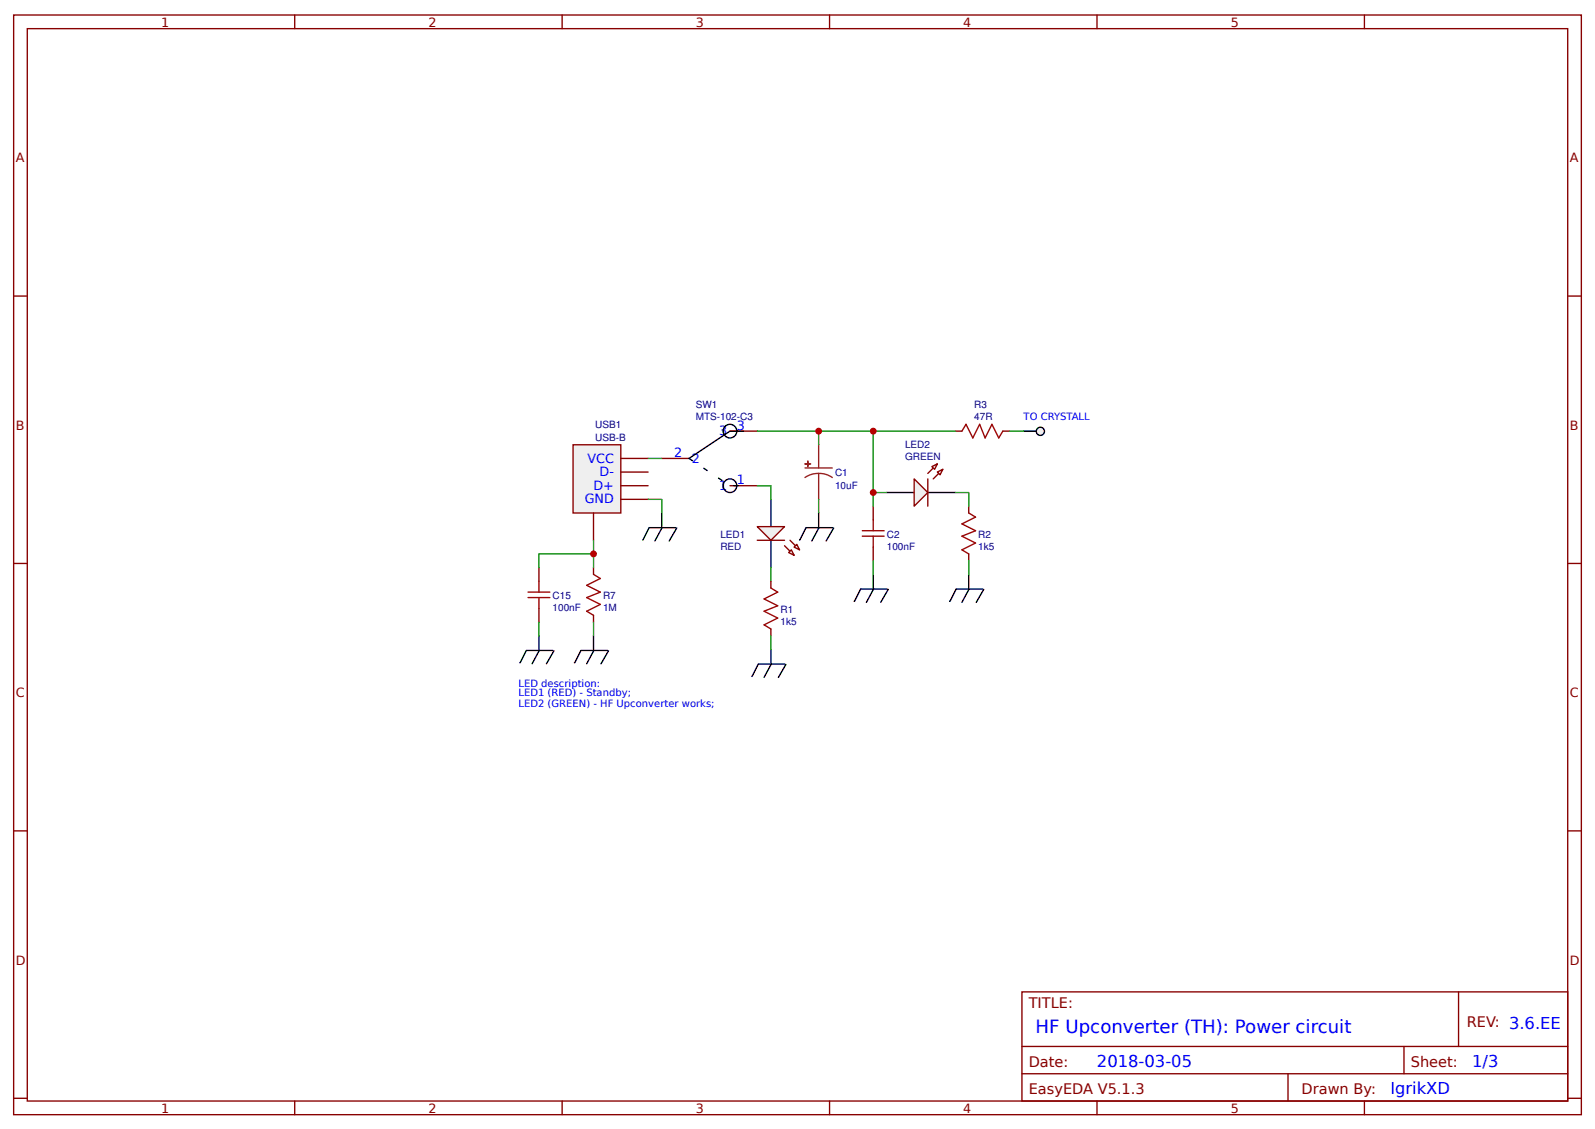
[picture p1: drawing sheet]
<svg xmlns="http://www.w3.org/2000/svg" width="309mm" height="219mm" viewBox="0 0 309 219" stroke-linecap="round" stroke-linejoin="round" font-family="sans-serif">
<g fill="none" stroke="#800" stroke-width=".26">
<path d="M2.6 2.9h304.1v213.3h-304.1zM5.3 5.6h298.7v207.9h-298.7zM57.1 2.9v2.7M109 2.9v2.7M160.9 2.9v2.7M212.7 2.9v2.7M264.6 2.9v2.7M2.6 57.4h2.7M304 57.4h2.7M128.3 88.9h5.3M141.6 83.6h5.2M141.6 94.2h5.2"/>
<path d="M185.2 83.6h1.3M194.5 83.6h1.3M2.6 109.3h2.7M304 109.3h2.7M2.6 161.1h2.7M304 161.1h2.7M198.2 192.4h105.8v21.1h-105.8zM282.8 192.4v10.5M2.6 213h2.7M57.1 213.5v2.7M109 213.5v2.7M160.9 213.5v2.7"/>
<path d="M198.2 202.9h105.8M198.2 208.2h105.8M212.7 213.5v2.7M249.8 208.2v5.3M264.6 213.5v2.7M272.3 202.9v5.3M304 213h2.7"/>
</g>
<path d="M186.5 83.6l.8-1.3 1.3 2.6 1.4-2.6 1 2.6 1.4-2.6 1.3 2.6 .8-1.3" fill="none" stroke="#a00000" stroke-width=".26"/>
<g fill="none" stroke="#000" stroke-width=".26">
<path d="M144.2 83.6h-2.6l-8 5.3"/>
<circle cx="141.6" cy="83.6" r="1.32"/>
<circle cx="141.6" cy="94.2" r="1.32"/>
</g>
<path d="M133.6 88.9l8 5.3h2.6" fill="none" stroke="#000" stroke-width=".26" stroke-dasharray=".8 2.6"/>
<path d="M111.1 86.3h9.3v13.2h-9.3z" fill="#efefef" stroke="#800" stroke-width=".26"/>
<path d="M115.1 99.5v5.3M120.4 88.9h5.3M120.4 91.5h5.3M120.4 94.2h5.3M120.4 96.8h5.3" fill="none" stroke="#800" stroke-width=".26"/>
<path d="M172 95.5h5.3M179.9 95.5h5.3" fill="none" stroke="#000" stroke-width=".26"/>
<path d="M177.3 92.9l2.6 2.6-2.6 2.7z" fill="#efefef" stroke="#800" stroke-width=".26"/>
<path d="M181.8 90l-1.9 1.8M182.8 91l-1.8 1.9" fill="none" stroke="#800" stroke-width=".26"/>
<g fill="#efefef" stroke="#800" stroke-width=".26">
<path d="M181.8 91.5l1-.5-.5 1.1z"/>
<path d="M180.7 90.5l1.1-.5-.6 1z"/>
</g>
<path d="M179.9 92.9v5.3" fill="none" stroke="#800" stroke-width=".26"/>
<path d="M149.5 96.8v5.3M149.5 104.8v5.3" fill="none" stroke="#000" stroke-width=".26"/>
<path d="M146.8 102.1h5.3l-2.6 2.7z" fill="#efefef" stroke="#800" stroke-width=".26"/>
<path d="M152.1 105.8l1.9 1.9M153.2 104.8l1.8 1.8" fill="none" stroke="#800" stroke-width=".26"/>
<g fill="#efefef" stroke="#800" stroke-width=".26">
<path d="M152.9 107.2l.6-.6 .5 1.1z"/>
<path d="M154 106.1l.5-.5 .5 1z"/>
</g>
<path d="M169.3 98.2v2.6M187.9 98.2v1.3M146.8 104.8h5.3M169.3 106.1v2.6M187.9 107.4v1.3" fill="none" stroke="#800" stroke-width=".26"/>
<path d="M187.9 99.5l1.3 .8-2.7 1.3 2.7 1.3-2.7 1.1 2.7 1.3-2.7 1.3 1.4 .8M167.2 104h4.2M167.2 102.9h4.2M169.3 100.8v2.1M169.3 104v2.1" fill="none" stroke="#a00000" stroke-width=".26"/>
<path d="M125.7 88.9h2.6M146.8 83.6h11.9M169.3 83.6v11.9M172 95.5h-2.7v2.7M185.2 95.5h2.7v2.7M185.2 83.6h-26.5v2.7" fill="none" stroke="#080" stroke-width=".26"/>
<g fill="none" stroke="#000" stroke-width=".26">
<path d="M158.7 99.5v2.6M156.3 102.3l-1.3 2.4M156.4 102.3h5.1M158.8 102.3l-1.4 2.6M161.7 102.4l-1.5 2.5M166.9 114.2l-1.3 2.4M167 114.2h5M169.3 111.4v2.6M169.4 114.2l-1.4 2.6M172.2 114.3l-1.4 2.5M185.4 114.2l-1.3 2.4M185.5 114.2h5.1"/>
<path d="M187.9 111.4v2.6M187.9 114.2l-1.4 2.6M190.8 114.3l-1.5 2.5M112.6 126.1l-1.2 2.4M112.7 126.1h5.1M115.1 123.3v2.6M115.2 126.1l-1.4 2.6M118 126.2l-1.5 2.5"/>
</g>
<path d="M156.1 90.8h5.3M158.7 91.8l1.4 .2 1.3 .6M158.7 91.8l-1.3 .2-1.3 .6M158.7 86.3v4.5M158.7 91.8v5" fill="none" stroke="#8d2323" stroke-width=".26"/>
<g fill="#8d2323" stroke="#8d2323" stroke-width=".26">
<path d="M156.1 90h1.1z"/>
<path d="M156.6 89.4l.1 1.1z"/>
</g>
<g fill="#c00">
<circle cx="169.3" cy="95.5" r=".66"/>
<circle cx="169.3" cy="83.6" r=".66"/>
<circle cx="158.8" cy="83.6" r=".66"/>
</g>
<path d="M158.7 96.8v2.7M169.3 108.7v2.7M187.9 108.7v2.7" fill="none" stroke="#080" stroke-width=".26"/>
<path d="M198.4 83.6h2.7" fill="none" stroke="#000" stroke-width=".26"/>
<circle cx="201.7" cy="83.6" r=".79" fill="#efefef" stroke="#000" stroke-width=".26"/>
<path d="M125.7 96.8h2.6v2.7M146.8 94.2h2.7v2.6M195.8 83.6h2.6M115.1 107.4h-10.6v2.7M115.1 104.8v5.3M149.5 110.1v2.6M115.1 120.6v2.7M149.5 123.3v2.6" fill="none" stroke="#080" stroke-width=".26"/>
<path d="M102.4 115.9h4.2M102.4 114.8h4.2M104.5 112.7v2.1M104.5 115.9v2.1M115.1 111.4l1.3 .8-2.6 1.3 2.6 1.3-2.6 1.1 2.6 1.3-2.6 1.3 1.3 .8M149.5 114l1.3 .8-2.6 1.4 2.6 1.3-2.6 1 2.6 1.4-2.6 1.3 1.3 .8" fill="none" stroke="#a00000" stroke-width=".26"/>
<path d="M104.5 110.1v2.6M104.5 118v2.6M115.1 110.1v1.3M115.1 119.3v1.3M149.5 112.7v1.3M149.5 122v1.3" fill="none" stroke="#800" stroke-width=".26"/>
<path d="M128.3 99.5v2.6M125.9 102.3l-1.3 2.4M125.9 102.3h5.1M128.4 102.3l-1.4 2.6M131.2 102.4l-1.4 2.5M147 128.8l-1.2 2.4M147.1 128.8h5.1M149.5 125.9v2.7M149.6 128.8l-1.4 2.6M152.4 128.9l-1.5 2.5" fill="none" stroke="#000" stroke-width=".26"/>
<circle cx="115.1" cy="107.4" r=".66" fill="#c00"/>
<path d="M102.1 126.1l-1.3 2.4M102.1 126.1h5.1M104.5 123.3v2.6M104.6 126.1l-1.4 2.6M107.4 126.2l-1.4 2.5" fill="none" stroke="#000" stroke-width=".26"/>
<path d="M104.5 120.6v2.7" fill="none" stroke="#080" stroke-width=".26"/>
<text font-size="3.5" fill="#00f" x="200.8" y="200.3">HF Upconverter (TH): Power circuit</text>
<g font-size="3.2" fill="#00f">
<text x="212.7" y="206.9">2018-03-05</text>
<text x="285.5" y="206.9">1/3</text>
<text x="269.6" y="212.2">IgrikXD</text>
</g>
<g font-size="2.8" fill="#800">
<text x="199.5" y="195.5">TITLE:</text>
<text x="284.4" y="199.2">REV: 3.6.EE</text>
<text x="199.5" y="206.9">Date:</text>
<text x="273.6" y="206.9">Sheet:</text>
<text x="199.5" y="212.2">EasyEDA V5.1.3</text>
<text x="252.4" y="212.2">Drawn By:</text>
</g>
<g font-size="2.5" fill="#800">
<text x="31.2" y="5.2">1</text>
<text x="83.1" y="5.2">2</text>
<text x="134.9" y="5.2">3</text>
<text x="186.8" y="5.2">4</text>
<text x="238.7" y="5.2">5</text>
<text x="3" y="31.5">A</text>
<text x="304.4" y="31.5">A</text>
<text x="3" y="83.3">B</text>
<text x="304.4" y="83.3">B</text>
<text x="3" y="135.2">C</text>
<text x="304.4" y="135.2">C</text>
<text x="3" y="187.1">D</text>
<text x="304.4" y="187.1">D</text>
<text x="31.2" y="215.8">1</text>
<text x="83.1" y="215.8">2</text>
<text x="134.9" y="215.8">3</text>
<text x="186.8" y="215.8">4</text>
<text x="238.7" y="215.8">5</text>
</g>
<g font-size="2.5" fill="#00f">
<text x="142.9" y="83.3">3</text>
<text x="113.9" y="89.7">VCC</text>
<text x="130.7" y="88.6">2</text>
<text x="134.1" y="89.7">2</text>
<text x="139.5" y="84.4">3</text>
<text x="115.1" y="95">D+</text>
<text x="116.3" y="92.3">D-</text>
<text x="139.5" y="95">1</text>
<text x="142.9" y="93.9">1</text>
<text x="113.4" y="97.6">GND</text>
</g>
<g font-size="1.9" fill="#000080">
<text x="115.4" y="83">USB1</text>
<text x="134.9" y="81.5">MTS-102-C3</text>
<text x="134.9" y="79.2">SW1</text>
<text x="188.9" y="81.5">47R</text>
<text x="188.9" y="79.1">R3</text>
<text x="115.4" y="85.5">USB-B</text>
<text x="175.5" y="89.2">GREEN</text>
<text x="175.5" y="86.8">LED2</text>
<text x="161.9" y="94.8">10uF</text>
<text x="161.9" y="92.4">C1</text>
<text x="139.7" y="106.7">RED</text>
<text x="139.7" y="104.3">LED1</text>
<text x="172" y="106.6">100nF</text>
<text x="172" y="104.2">C2</text>
<text x="189.7" y="106.6">1k5</text>
<text x="189.7" y="104.2">R2</text>
<text x="107.2" y="118.5">100nF</text>
<text x="107.2" y="116.2">C15</text>
<text x="116.9" y="118.6">1M</text>
<text x="116.9" y="116.2">R7</text>
<text x="151.3" y="118.8">R1</text>
<text x="151.3" y="121.2">1k5</text>
</g>
<g font-size="1.9" fill="#00f">
<text x="198.5" y="81.5">TO CRYSTALL</text>
<text x="100.5" y="133.2">LED description:</text>
<text x="100.5" y="135">LED1 (RED) - Standby;</text>
<text x="100.5" y="137.1">LED2 (GREEN) - HF Upconverter works;</text>
</g>
</svg>
